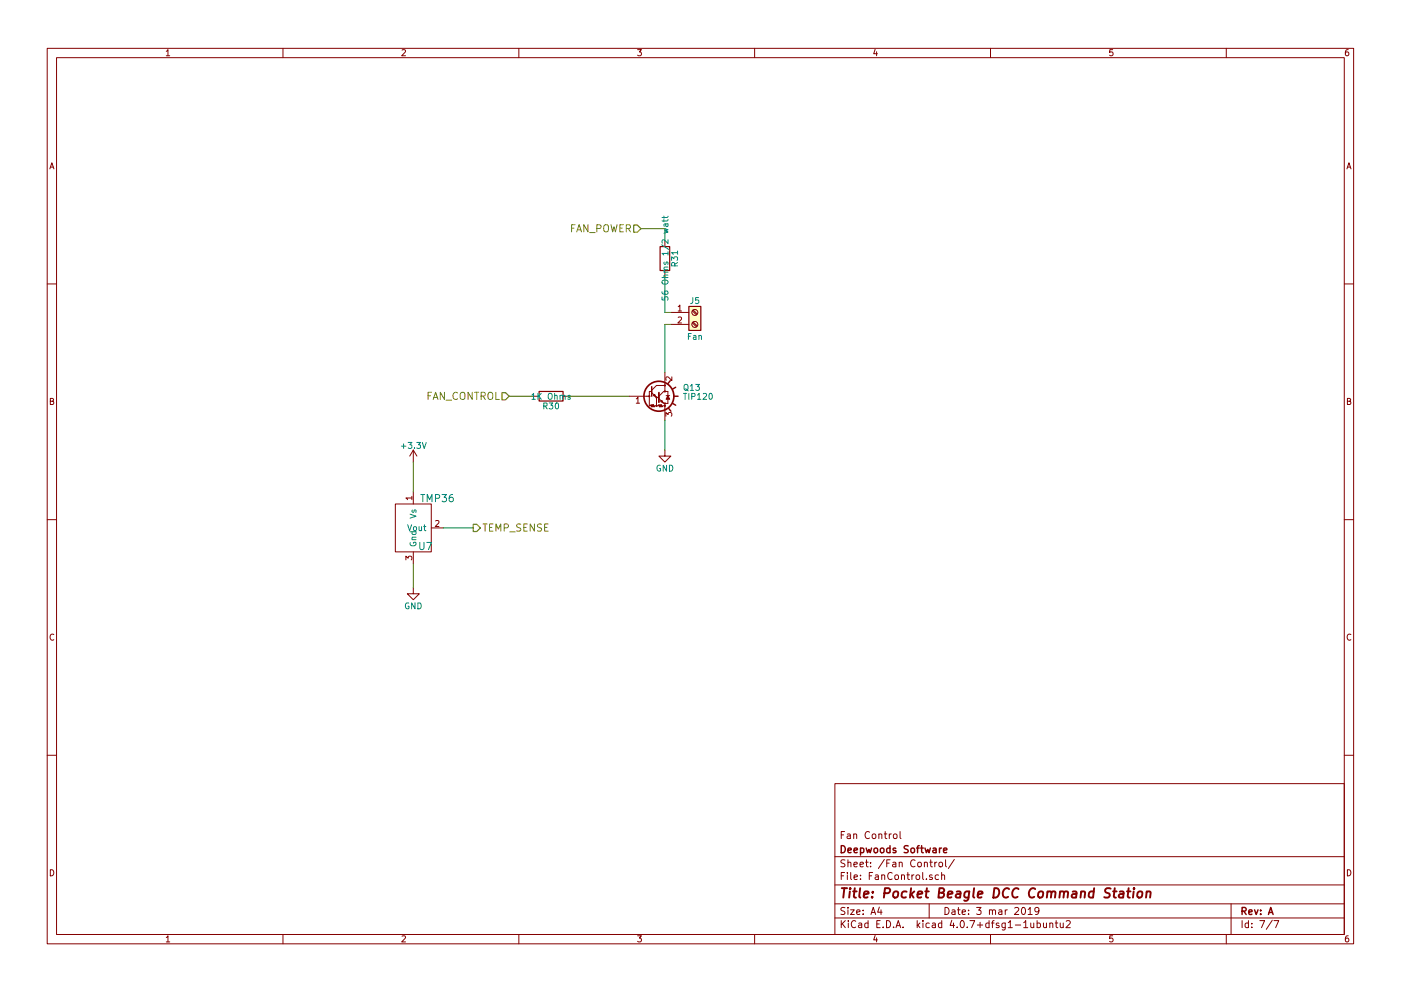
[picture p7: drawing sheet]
EESchema Schematic File Version 2
LIBS:power
LIBS:device
LIBS:transistors
LIBS:conn
LIBS:linear
LIBS:regul
LIBS:74xx
LIBS:cmos4000
LIBS:adc-dac
LIBS:memory
LIBS:xilinx
LIBS:microcontrollers
LIBS:dsp
LIBS:microchip
LIBS:analog_switches
LIBS:motorola
LIBS:texas
LIBS:intel
LIBS:audio
LIBS:interface
LIBS:digital-audio
LIBS:philips
LIBS:display
LIBS:cypress
LIBS:siliconi
LIBS:opto
LIBS:atmel
LIBS:contrib
LIBS:valves
LIBS:pocketbeagle
LIBS:lm2574n-5
LIBS:lmd18200
LIBS:tmp36
LIBS:sn65hvd233-ht
LIBS:L298N
LIBS:PocketBeagleCommandStation-cache
EELAYER 25 0
EELAYER END
$Descr A4 11693 8268
encoding utf-8
Sheet 7 7
Title "Pocket Beagle DCC Command Station"
Date "3 mar 2019"
Rev "A"
Comp "Deepwoods Software"
Comment1 "Fan Control"
Comment2 ""
Comment3 ""
Comment4 ""
$EndDescr
$Comp
L Screw_Terminal_01x02 J5
U 1 1
P 5800 2600
F 0 "J5" H 5800 2700 50  0000 C CNN
F 1 "Fan" H 5800 2400 50  0000 C CNN
F 2 "Connectors_Terminal_Blocks:TerminalBlock_Pheonix_MPT-2.54mm_2pol" H 5800 2600 50  0001 C CNN
F 3 "" H 5800 2600 50  0001 C CNN
F 4 "651-1725656" H 5800 2600 60  0001 C CNN "Mouser Part Number"
	1    5800 2600
	1    0    0    -1  
$EndComp
$Comp
L TIP120 Q13
U 1 1
P 5450 3300
F 0 "Q13" H 5700 3375 50  0000 L CNN
F 1 "TIP120" H 5700 3300 50  0000 L CNN
F 2 "TO_SOT_Packages_THT:TO-220_Vertical" H 5700 3225 50  0001 L CIN
F 3 "" H 5450 3300 50  0001 L CNN
F 4 "583-TIP120 " H 5450 3300 60  0001 C CNN "Mouser Part Number"
	1    5450 3300
	1    0    0    -1  
$EndComp
$Comp
L TMP36 U7
U 1 1
P 3450 4400
F 0 "U7" H 3550 4250 60  0000 C CNN
F 1 "TMP36" H 3650 4650 60  0000 C CNN
F 2 "TO_SOT_Packages_THT:TO-92_Molded_Narrow" H 3450 4400 60  0001 C CNN
F 3 "" H 3450 4400 60  0000 C CNN
F 4 "485-165 " H 3450 4400 60  0001 C CNN "Mouser Part Number"
	1    3450 4400
	1    0    0    -1  
$EndComp
$Comp
L R R31
U 1 1
P 5550 2150
F 0 "R31" V 5630 2150 50  0000 C CNN
F 1 "56 Ohms 1/2 watt" V 5550 2150 50  0000 C CNN
F 2 "Resistors_THT:R_Axial_DIN0204_L3.6mm_D1.6mm_P5.08mm_Vertical" V 5480 2150 50  0001 C CNN
F 3 "" H 5550 2150 50  0001 C CNN
F 4 "660-CF1/2CT52R560J" V 5550 2150 60  0001 C CNN "Mouser Part Number"
	1    5550 2150
	1    0    0    -1  
$EndComp
$Comp
L R R30
U 1 1
P 4600 3300
F 0 "R30" V 4680 3300 50  0000 C CNN
F 1 "1K Ohms" V 4600 3300 50  0000 C CNN
F 2 "Resistors_THT:R_Axial_DIN0204_L3.6mm_D1.6mm_P2.54mm_Vertical" V 4530 3300 50  0001 C CNN
F 3 "" H 4600 3300 50  0001 C CNN
F 4 "603-MFR-12FTF52-1K" V 4600 3300 60  0001 C CNN "Mouser Part Number"
	1    4600 3300
	0    1    1    0   
$EndComp
$Comp
L +3.3V #PWR058
U 1 1
P 3450 3850
F 0 "#PWR058" H 3450 3700 50  0001 C CNN
F 1 "+3.3V" H 3450 3990 50  0000 C CNN
F 2 "" H 3450 3850 50  0001 C CNN
F 3 "" H 3450 3850 50  0001 C CNN
	1    3450 3850
	1    0    0    -1  
$EndComp
$Comp
L GND #PWR059
U 1 1
P 5550 3750
F 0 "#PWR059" H 5550 3500 50  0001 C CNN
F 1 "GND" H 5550 3600 50  0000 C CNN
F 2 "" H 5550 3750 50  0001 C CNN
F 3 "" H 5550 3750 50  0001 C CNN
	1    5550 3750
	1    0    0    -1  
$EndComp
$Comp
L GND #PWR060
U 1 1
P 3450 4900
F 0 "#PWR060" H 3450 4650 50  0001 C CNN
F 1 "GND" H 3450 4750 50  0000 C CNN
F 2 "" H 3450 4900 50  0001 C CNN
F 3 "" H 3450 4900 50  0001 C CNN
	1    3450 4900
	1    0    0    -1  
$EndComp
Text HLabel 5350 1900 0    60   Input ~ 0
FAN_POWER
Text HLabel 4250 3300 0    60   Input ~ 0
FAN_CONTROL
Text HLabel 3950 4400 2    60   Output ~ 0
TEMP_SENSE
Wire Wire Line
	5550 3500 5550 3750
Wire Wire Line
	5250 3300 4750 3300
Wire Wire Line
	3450 4900 3450 4700
Wire Wire Line
	3450 3850 3450 4100
Wire Wire Line
	5600 2700 5550 2700
Wire Wire Line
	5550 2700 5550 3100
Wire Wire Line
	5550 2300 5550 2600
Wire Wire Line
	5550 2600 5600 2600
Wire Wire Line
	4250 3300 4450 3300
Wire Wire Line
	3700 4400 3950 4400
Wire Wire Line
	5350 1900 5550 1900
Wire Wire Line
	5550 1900 5550 2000
$EndSCHEMATC
